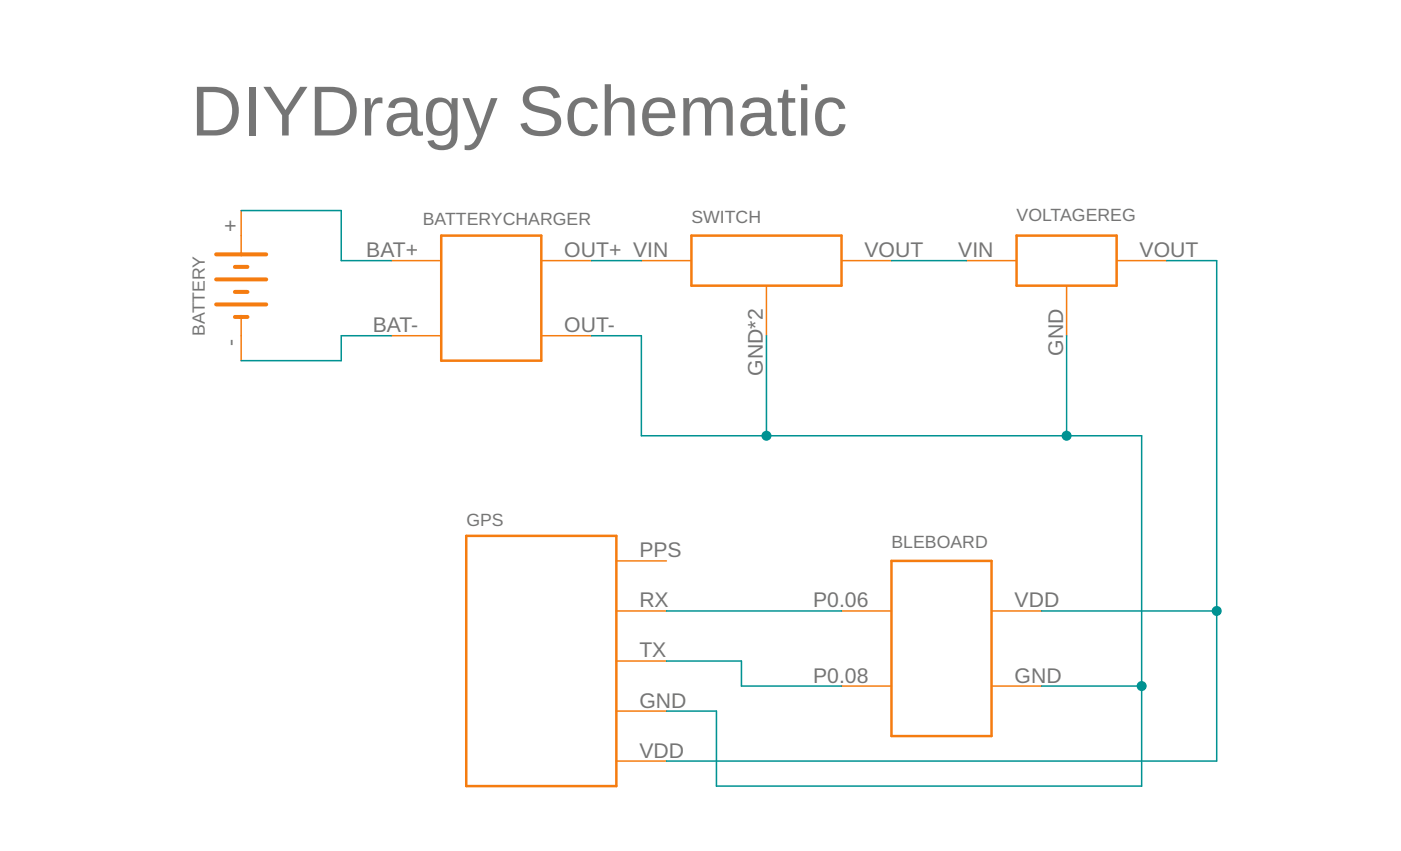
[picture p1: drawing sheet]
<svg xmlns="http://www.w3.org/2000/svg" width="356mm" height="216mm" viewBox="0 0 356 216" stroke-linecap="round" stroke-linejoin="round" font-family="sans-serif">
<path d="M112 59.8h25.4v31.7h-25.4zM175.5 59.8h38.1v12.7h-38.1zM258 59.8h25.4v12.7h-25.4zM118.3 136h38.1v63.4h-38.1zM226.3 142.3h25.4v44.4h-25.4z" fill="none" stroke="#f57c10" stroke-width=".63"/>
<g fill="none" stroke="#f57c10" stroke-width=".38">
<path d="M61.2 53.4v11.1M99.3 66.1h12.7M137.4 66.1h12.7M162.8 66.1h12.7M194.5 72.5v12.7M213.6 66.1h12.7M245.3 66.1h12.7M270.7 72.5v12.7M283.4 66.1h12.7M61.2 80.4v11.1M99.3 85.2h12.7M137.4 85.2h12.7"/>
<path d="M156.4 155h12.7M156.4 142.3h12.7M213.6 155h12.7M251.7 155h12.7M156.4 167.7h12.7M213.6 174.1h12.7M251.7 174.1h12.7M156.4 193.1h12.7M156.4 180.4h12.7"/>
</g>
<path d="M54.9 77.2h12.7M54.9 64.5h12.7M54.9 70.9h12.7M59.6 67.7h3.2M59.6 74.1h3.2M59.6 80.4h3.2" fill="none" stroke="#f57c10" stroke-width="1"/>
<path d="M150.1 66.1h12.7M162.8 85.2v25.4h107.9M194.5 85.2v25.4" fill="none" stroke="#009292" stroke-width=".38"/>
<circle cx="194.5" cy="110.6" r="1.27" fill="#009292"/>
<path d="M193.3 110.6a1.27 1.27 0 0 1 2.5 0 1.27 1.27 0 0 1-2.5 0zM193.3 110.6a1.27 1.27 0 0 0 2.5 0 1.27 1.27 0 0 0-2.5 0z" fill="#009292"/>
<path d="M270.7 85.2v25.4h19.1v63.5h-25.4" fill="none" stroke="#009292" stroke-width=".38"/>
<circle cx="270.7" cy="110.6" r="1.27" fill="#009292"/>
<path d="M269.5 110.6a1.27 1.27 0 0 1 2.5 0 1.27 1.27 0 0 1-2.5 0zM269.5 110.6a1.27 1.27 0 0 0 2.5 0 1.27 1.27 0 0 0-2.5 0z" fill="#009292"/>
<path d="M289.8 174.1v25.3" fill="none" stroke="#009292" stroke-width=".38"/>
<circle cx="289.8" cy="174.1" r="1.27" fill="#009292"/>
<path d="M288.5 174.1a1.27 1.27 0 0 1 2.5 0 1.27 1.27 0 0 1-2.5 0zM288.5 174.1a1.27 1.27 0 0 0 2.5 0 1.27 1.27 0 0 0-2.5 0z" fill="#009292"/>
<path d="M226.3 66.1h19M296.1 66.1h12.7v127h-139.7M150.1 85.2h12.7M264.4 155h44.4M169.1 180.4h12.7v19h108" fill="none" stroke="#009292" stroke-width=".38"/>
<circle cx="308.8" cy="155" r="1.27" fill="#009292"/>
<path d="M307.6 155a1.27 1.27 0 0 1 2.5 0 1.27 1.27 0 0 1-2.5 0zM307.6 155a1.27 1.27 0 0 0 2.5 0 1.27 1.27 0 0 0-2.5 0z" fill="#009292"/>
<path d="M61.2 53.4h25.4v12.7h12.7M99.3 85.2h-12.7v6.3h-25.4M169.1 155h44.5M169.1 167.7h19.1v6.4h25.4" fill="none" stroke="#009292" stroke-width=".38"/>
<text font-size="17.9" fill="#757575" x="48.5" y="34.4">DIYDragy Schematic</text>
<g font-size="5.4" fill="#757575">
<text x="60.3" y="58.9" transform="rotate(-90 60.3 58.9)">+</text>
<text x="93" y="65.2">BAT+</text>
<text x="143.2" y="65.2">OUT+ VIN</text>
<text x="219.4" y="65.2">VOUT</text>
<text x="243.2" y="65.2">VIN</text>
<text x="289.3" y="65.2">VOUT</text>
<text x="60.3" y="87.9" transform="rotate(-90 60.3 87.9)">-</text>
<text x="94.6" y="84.3">BAT-</text>
<text x="143.2" y="84.3">OUT-</text>
<text x="193.6" y="95.3" transform="rotate(-90 193.6 95.3)">GND*2</text>
<text x="269.8" y="90.2" transform="rotate(-90 269.8 90.2)">GND</text>
<text x="162.3" y="141.4">PPS</text>
<text x="162.3" y="154.1">RX</text>
<text x="206.4" y="154.1">P0.06</text>
<text x="257.5" y="154.1">VDD</text>
<text x="162.3" y="166.8">TX</text>
<text x="206.4" y="173.2">P0.08</text>
<text x="257.5" y="173.2">GND</text>
<text x="162.3" y="179.5">GND</text>
<text x="162.3" y="192.2">VDD</text>
</g>
<g font-size="4.5" fill="#757575">
<text x="107.3" y="57">BATTERYCHARGER</text>
<text x="175.5" y="56.6">SWITCH</text>
<text x="258" y="56">VOLTAGEREG</text>
<text x="52" y="85.2" transform="rotate(-90 52 85.2)">BATTERY</text>
<text x="118.4" y="133.4">GPS</text>
<text x="226.3" y="139.1">BLEBOARD</text>
</g>
</svg>
